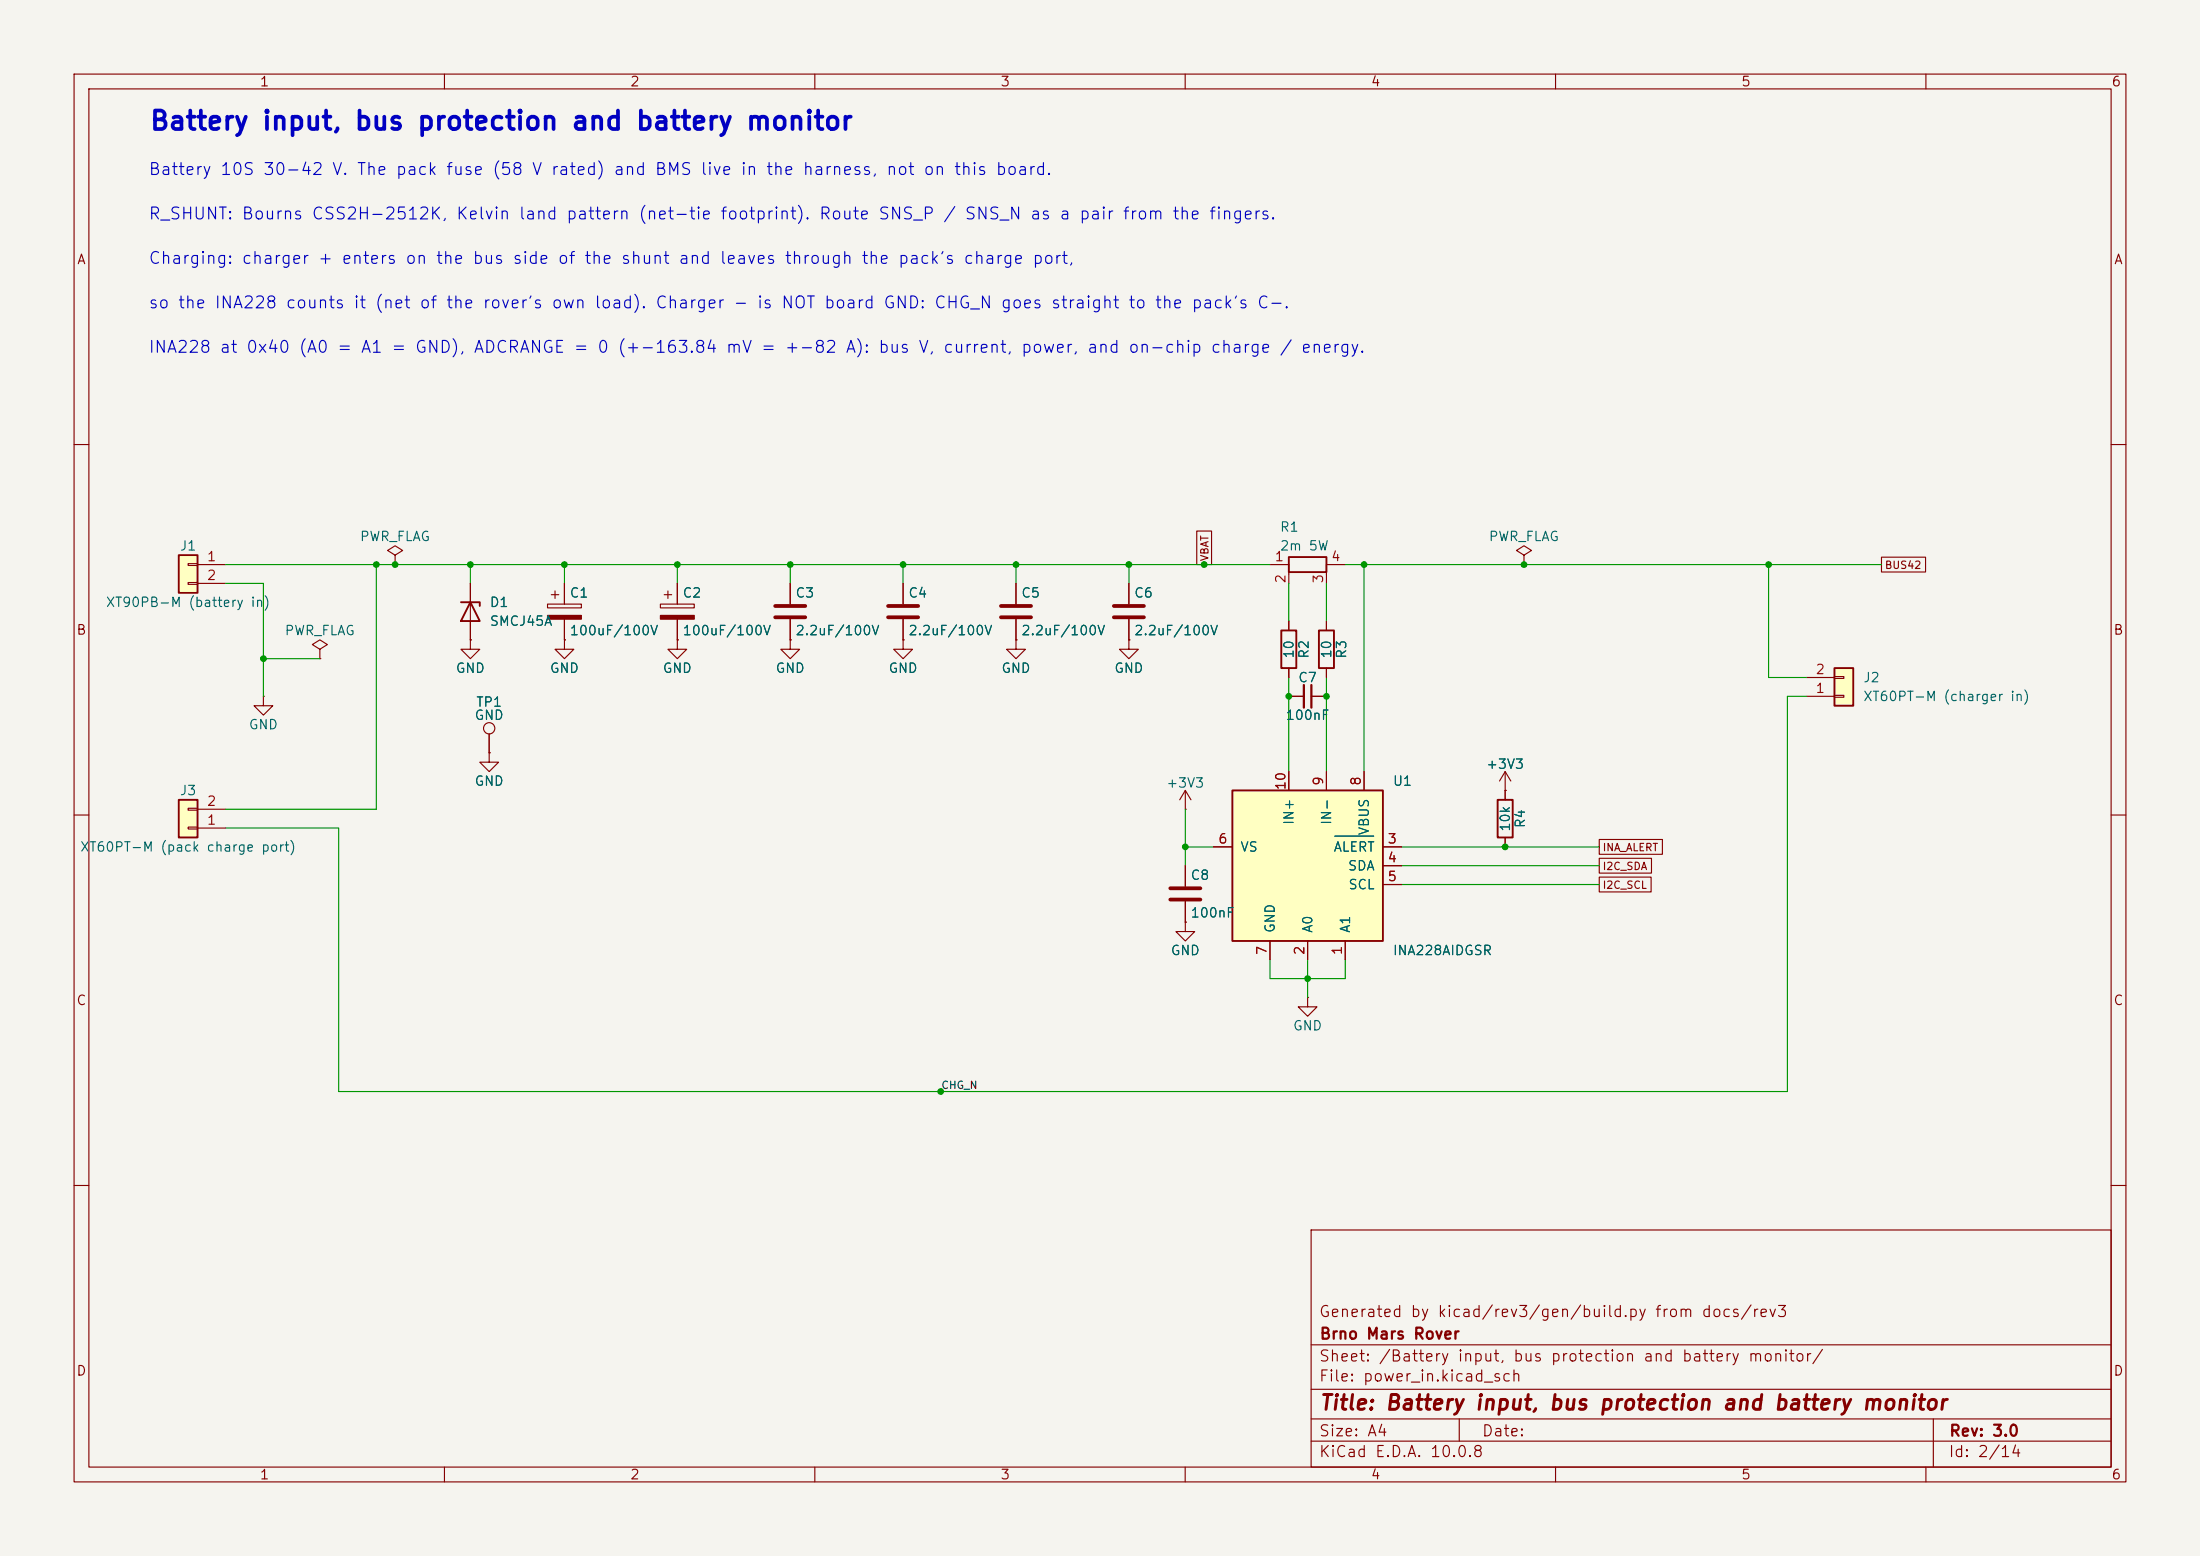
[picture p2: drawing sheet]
<svg xmlns="http://www.w3.org/2000/svg" width="297mm" height="210mm" viewBox="0 0 297 210" stroke-linecap="round" stroke-linejoin="round" font-family="sans-serif">
<path d="M0 0h297v210h-297z" fill="#f5f4ef" stroke="#f5f4ef" stroke-width=".14"/>
<g fill="none" stroke="#840000" stroke-width=".15">
<path d="M10 10h277v190h-277zM12 12h273v186h-273zM60 10v2M110 10v2M160 10v2M210 10v2M260 10v2M10 60h2M285 60h2M10 110h2M285 110h2M10 160h2"/>
<path d="M177 166h108v32h-108zM285 160h2M60 198v2M110 198v2M160 198v2M177 194.5h108M177 191.5h108M177 187.5h108M177 181.5h108M197 191.5v3M210 198v2M260 198v2"/>
<path d="M261 191.5v6.5"/>
</g>
<path d="M247.6 90.2h2.6v5.1h-2.6z" fill="#ffffc2"/>
<path d="M247.6 90.2h2.6v5.1h-2.6z" fill="none" stroke="#840000" stroke-width=".25"/>
<path d="M205.7 74.9l1.1-.6-1.1-.6-1 .6 1 .6v1.3M205.7 76.2h.1M43.2 87.6l1-.6-1-.6-1 .6 1 .6v1.3M43.2 88.9h.1M243.8 94h3.8M243.8 91.4h3.8M247.6 91.3h1.3v.3h-1.3zM247.6 93.9h1.3v.2h-1.3z" fill="none" stroke="#840000" stroke-width=".15"/>
<path d="M24.1 108h2.6v5h-2.6z" fill="#ffffc2"/>
<path d="M24.1 108h2.6v5h-2.6z" fill="none" stroke="#840000" stroke-width=".25"/>
<path d="M25.4 109.1h1.3v.2h-1.3zM25.4 111.6h1.3v.3h-1.3zM26.7 111.8h3.8M26.7 109.2h3.8" fill="none" stroke="#840000" stroke-width=".15"/>
<path d="M24.1 74.9h2.6v5.1h-2.6z" fill="#ffffc2"/>
<path d="M24.1 74.9h2.6v5.1h-2.6zM202.2 108h2v5h-2z" fill="none" stroke="#840000" stroke-width=".25"/>
<g fill="none" stroke="#840000" stroke-width=".15">
<path d="M25.4 76.1h1.3v.2h-1.3zM25.4 78.6h1.3v.3h-1.3zM26.7 76.2h3.8M26.7 78.7h3.8M35.6 94v1.3h1.2l-1.2 1.2-1.3-1.2h1.3M35.6 94h.1M203.2 106.7h.1M203.2 104.1l-.8 1.3M203.2 104.1l.8 1.3M203.2 104.1v3.9M203.2 113v1.3M160 124.5v1.2h1.3l-1.3 1.3-1.3-1.3h1.3"/>
<path d="M160 124.5h.1"/>
</g>
<path d="M166.4 106.7h20.3v20.3h-20.3z" fill="#ffffc2"/>
<path d="M174 75.2h5.1v2h-5.1zM62.2 81.3h2.6v.5M63.5 81.3l1.3 2.5h-2.6zM173 85.1h2v5.1h-2zM178.1 85.1h2v5.1h-2zM166.4 106.7h20.3v20.3h-20.3z" fill="none" stroke="#840000" stroke-width=".25"/>
<g fill="none" stroke="#840000" stroke-width=".15">
<path d="M53.3 74.9l1.1-.6-1.1-.6-1 .6 1 .6v1.3M53.3 76.2h.1M63.5 78.7v7.7M74.9 79.8v1M76.2 78.7v2.8M90.2 79.8v1M91.4 78.7v2.8M106.7 78.7v2.8M121.9 78.7v2.8M137.2 78.7v2.8M152.4 78.7v2.8M161.6 71.7h2v4.5h-2z"/>
<path d="M171.4 76.2h2.6v2.5M181.6 76.2h-2.5v2.5M254 75.2h6v2h-6zM63.5 86.4v1.2h1.3l-1.3 1.3-1.3-1.3h1.3M63.5 86.4h.1M66 99.1v2.5M73.9 81.5h4.6v.5h-4.6zM74.4 80.3h1M76.2 86.4v1.2h1.3l-1.3 1.3-1.3-1.3h1.3M76.2 86.4h.1M76.2 83.6v2.8M89.2 81.5h4.5v.5h-4.5z"/>
<path d="M89.7 80.3h1M91.4 86.4v1.2h1.3l-1.3 1.3-1.2-1.3h1.2M91.4 86.4h.1M91.4 83.6v2.8M106.7 86.4v1.2h1.2l-1.2 1.3-1.3-1.3h1.3M106.7 86.4h.1M106.7 83.6v2.8M121.9 86.4v1.2h1.3l-1.3 1.3-1.3-1.3h1.3M121.9 86.4h.1M121.9 83.6v2.8M137.2 86.4v1.2h1.2l-1.2 1.3-1.3-1.3h1.3M137.2 86.4h.1"/>
<path d="M137.2 83.6v2.8M152.4 86.4v1.2h1.3l-1.3 1.3-1.3-1.3h1.3M152.4 86.4h.1M152.4 83.6v2.8M174 83.8v1.3M174 90.2v1.2M174 94h2M177 94h2.1M179.1 83.8v1.3M179.1 90.2v1.2M66 101.6v1.3h1.3l-1.3 1.2-1.2-1.2h1.2M66 101.6h.1"/>
<path d="M160 109.2h.1M160 106.7v2.5M160 116.8v2.8M160 106.7l-.7 1.3M160 106.7l.8 1.3M163.8 114.3h2.6M174 104.1v2.6M179.1 104.1v2.6M184.1 104.1v2.6M186.7 114.3h2.5M186.7 116.8h2.5M186.7 119.4h2.5"/>
<path d="M203.2 106.7h.1M203.2 106.7v1.3M203.2 113v1.3M215.9 115.8h7.1v2h-7.1zM215.9 113.3h8.5v2h-8.5zM215.9 118.4h7v2h-7zM160 124.5h.1M160 121.7v2.8M171.4 127v2.5M176.5 134.6v1.3h1.3l-1.3 1.3-1.2-1.3h1.2M176.5 134.6h.1M176.5 127v2.5"/>
<path d="M181.6 127v2.5"/>
<circle cx="66" cy="98.3" r=".76"/>
</g>
<path d="M180.2 112.9h5.2" fill="none" stroke="#006464" stroke-width=".15"/>
<path d="M104.6 81.8h4.1M104.6 83.3h4.1M119.9 81.8h4.1M119.9 83.3h4.1M135.1 81.8h4.1M135.1 83.3h4.1M150.4 81.8h4M150.4 83.3h4M158 119.9h4.1M158 121.4h4.1" fill="none" stroke="#840000" stroke-width=".51"/>
<path d="M176 92.5v3M177 92.5v3" fill="none" stroke="#840000" stroke-width=".3"/>
<g fill="#840000" stroke="#840000" stroke-width=".15">
<path d="M89.2 83.1h4.5v.5h-4.5z"/>
<path d="M73.9 83.1h4.6v.5h-4.6z"/>
</g>
<g fill="none" stroke="#009600" stroke-width=".15">
<path d="M30.5 76.2h140.9M30.5 78.7h5.1v15.3M50.8 76.2v33h-20.3M63.5 76.2v2.5M76.2 76.2v2.5M91.4 76.2v2.5M106.7 76.2v2.5M121.9 76.2v2.5M137.2 76.2v2.5M152.4 76.2v2.5M174 78.7v5.1M179.1 78.7v5.1"/>
<path d="M181.6 76.2h72.4M184.1 76.2v27.9M238.8 76.2v15.2h5M35.6 88.9h7.6M174 91.4v12.7M179.1 91.4v12.7M243.8 94h-2.5v53.3h-195.6v-35.5h-15.2M160 109.2v7.6M160 114.3h3.8M189.2 116.8h26.7M189.2 119.4h26.7M189.2 114.3h26.7"/>
<path d="M171.4 129.5v2.6h10.2v-2.6M176.5 129.5v5.1"/>
</g>
<g fill="#009600">
<circle cx="152.4" cy="76.2" r=".46"/>
<circle cx="137.2" cy="76.2" r=".46"/>
<circle cx="63.5" cy="76.2" r=".46"/>
<circle cx="76.2" cy="76.2" r=".46"/>
<circle cx="53.3" cy="76.2" r=".46"/>
<circle cx="91.4" cy="76.2" r=".46"/>
<circle cx="205.7" cy="76.2" r=".46"/>
<circle cx="238.8" cy="76.2" r=".46"/>
<circle cx="203.2" cy="114.3" r=".46"/>
<circle cx="179.1" cy="94" r=".46"/>
<circle cx="184.1" cy="76.2" r=".46"/>
<circle cx="174" cy="94" r=".46"/>
<circle cx="127" cy="147.3" r=".46"/>
<circle cx="160" cy="114.3" r=".46"/>
<circle cx="162.6" cy="76.2" r=".46"/>
<circle cx="176.5" cy="132.1" r=".46"/>
<circle cx="35.6" cy="88.9" r=".46"/>
<circle cx="50.8" cy="76.2" r=".46"/>
<circle cx="121.9" cy="76.2" r=".46"/>
<circle cx="106.7" cy="76.2" r=".46"/>
</g>
<text font-size="2.5" fill="#0000c2" x="20.1" y="18.2">Battery input, bus protection and battery monitor</text>
<text font-size="2" fill="#840000" x="178" y="190.8">Title: Battery input, bus protection and battery monitor</text>
<g font-size="1.6" fill="#0000c2">
<text x="19.9" y="24">Battery 10S 30-42 V. The pack fuse (58 V rated) and BMS live in the harness, not on this board.</text>
<text x="19.9" y="30">R_SHUNT: Bourns CSS2H-2512K, Kelvin land pattern (net-tie footprint). Route SNS_P / SNS_N as a pair from the fingers.</text>
<text x="19.9" y="36">Charging: charger + enters on the bus side of the shunt and leaves through the pack's charge port,</text>
<text x="19.9" y="42">so the INA228 counts it (net of the rover's own load). Charger - is NOT board GND: CHG_N goes straight to the pack's C-.</text>
<text x="19.9" y="48">INA228 at 0x40 (A0 = A1 = GND), ADCRANGE = 0 (+-163.84 mV = +-82 A): bus V, current, power, and on-chip charge / energy.</text>
</g>
<g font-size="1.5" fill="#840000">
<text x="178" y="178.1">Generated by kicad/rev3/gen/build.py from docs/rev3</text>
<text x="178" y="184.1">Sheet: /Battery input, bus protection and battery monitor/</text>
<text x="178" y="181.1">Brno Mars Rover</text>
<text x="178" y="186.8">File: power_in.kicad_sch</text>
<text x="178" y="197">KiCad E.D.A. 10.0.8</text>
<text x="178" y="194.2">Size: A4</text>
<text x="200" y="194.2">Date:</text>
<text x="263" y="197">Id: 2/14</text>
<text x="263" y="194.2">Rev: 3.0</text>
</g>
<g font-size="1.3" fill="#840000">
<text x="35" y="12">1</text>
<text x="85" y="12">2</text>
<text x="135" y="12">3</text>
<text x="185" y="12">4</text>
<text x="235" y="12">5</text>
<text x="285" y="12">6</text>
<text x="10.3" y="36">A</text>
<text x="285.3" y="36">A</text>
<text x="10.2" y="86">B</text>
<text x="285.2" y="86">B</text>
<text x="10.2" y="136">C</text>
<text x="285.2" y="136">C</text>
<text x="10.2" y="186">D</text>
<text x="285.2" y="186">D</text>
<text x="35" y="200">1</text>
<text x="85" y="200">2</text>
<text x="135" y="200">3</text>
<text x="185" y="200">4</text>
<text x="235" y="200">5</text>
<text x="285" y="200">6</text>
</g>
<g font-size="1.3" fill="#006464">
<text x="24.2" y="74.6">J1</text>
<text x="48.5" y="73.4">PWR_FLAG</text>
<text x="172.7" y="72.1">R1</text>
<text x="172.7" y="74.6">2m 5W</text>
<text x="200.9" y="73.4">PWR_FLAG</text>
<text x="14.2" y="82.2">XT90PB-M (battery in)</text>
<text x="66" y="82.2">D1</text>
<text x="76.8" y="81">C1</text>
<text x="92.1" y="81">C2</text>
<text x="107.3" y="81">C3</text>
<text x="122.5" y="81">C4</text>
<text x="137.8" y="81">C5</text>
<text x="153" y="81">C6</text>
<text x="38.3" y="86.1">PWR_FLAG</text>
<text x="66" y="84.8">SMCJ45A</text>
<text x="76.8" y="86.1">100uF/100V</text>
<text x="92.1" y="86.1">100uF/100V</text>
<text x="107.3" y="86.1">2.2uF/100V</text>
<text x="122.5" y="86.1">2.2uF/100V</text>
<text x="137.8" y="86.1">2.2uF/100V</text>
<text x="153" y="86.1">2.2uF/100V</text>
<text x="175" y="89" transform="rotate(-90 175 89)">10</text>
<text x="177" y="89" transform="rotate(-90 177 89)">R2</text>
<text x="180" y="89" transform="rotate(-90 180 89)">10</text>
<text x="182.1" y="89" transform="rotate(-90 182.1 89)">R3</text>
<text x="61.4" y="91.1">GND</text>
<text x="64.2" y="95.7">TP1</text>
<text x="74.1" y="91.1">GND</text>
<text x="89.4" y="91.1">GND</text>
<text x="104.6" y="91.1">GND</text>
<text x="119.9" y="91.1">GND</text>
<text x="135.1" y="91.1">GND</text>
<text x="150.3" y="91.1">GND</text>
<text x="175.2" y="92.4">C7</text>
<text x="251.4" y="92.4">J2</text>
<text x="251.4" y="94.9">XT60PT-M (charger in)</text>
<text x="33.5" y="98.8">GND</text>
<text x="64" y="97.5">GND</text>
<text x="173.5" y="97.5">100nF</text>
<text x="24.2" y="107.6">J3</text>
<text x="64" y="106.4">GND</text>
<text x="157.4" y="106.6">+3V3</text>
<text x="187.9" y="106.4">U1</text>
<text x="200.5" y="104.1">+3V3</text>
<text x="175" y="111.4" transform="rotate(-90 175 111.4)">IN+</text>
<text x="180" y="111.4" transform="rotate(-90 180 111.4)">IN-</text>
<text x="185.1" y="112.8" transform="rotate(-90 185.1 112.8)">VBUS</text>
<text x="204.2" y="112.3" transform="rotate(-90 204.2 112.3)">10k</text>
<text x="206.2" y="111.9" transform="rotate(-90 206.2 111.9)">R4</text>
<text x="10.7" y="115.3">XT60PT-M (pack charge port)</text>
<text x="160.6" y="119.1">C8</text>
<text x="167.4" y="115.3">VS</text>
<text x="179.9" y="115.3">ALERT</text>
<text x="181.9" y="117.8">SDA</text>
<text x="160.6" y="124.2">100nF</text>
<text x="181.9" y="120.3">SCL</text>
<text x="158" y="129.2">GND</text>
<text x="172.4" y="126" transform="rotate(-90 172.4 126)">GND</text>
<text x="177.5" y="126" transform="rotate(-90 177.5 126)">A0</text>
<text x="182.6" y="126" transform="rotate(-90 182.6 126)">A1</text>
<text x="187.9" y="129.2">INA228AIDGSR</text>
<text x="174.5" y="139.4">GND</text>
</g>
<g font-size="1.3" fill="#a90000">
<text x="27.8" y="76.1">1</text>
<text x="172" y="76.1">1</text>
<text x="179.6" y="76.1">4</text>
<text x="27.8" y="78.6">2</text>
<text x="173.9" y="78.8" transform="rotate(-90 173.9 78.8)">2</text>
<text x="178.9" y="78.8" transform="rotate(-90 178.9 78.8)">3</text>
<text x="245" y="93.8">1</text>
<text x="245" y="91.3">2</text>
<text x="173.9" y="106.7" transform="rotate(-90 173.9 106.7)">10</text>
<text x="178.9" y="106.1" transform="rotate(-90 178.9 106.1)">9</text>
<text x="184" y="106.1" transform="rotate(-90 184 106.1)">8</text>
<text x="27.8" y="111.6">1</text>
<text x="27.8" y="109.1">2</text>
<text x="164.4" y="114.2">6</text>
<text x="187.2" y="114.2">3</text>
<text x="187.2" y="116.7">4</text>
<text x="187.2" y="119.2">5</text>
<text x="171.3" y="129" transform="rotate(-90 171.3 129)">7</text>
<text x="176.4" y="129" transform="rotate(-90 176.4 129)">2</text>
<text x="181.5" y="129" transform="rotate(-90 181.5 129)">1</text>
</g>
<g font-size="1" fill="#840000">
<text x="163.4" y="75.8" transform="rotate(-90 163.4 75.8)">VBAT</text>
<text x="254.4" y="77">BUS42</text>
<text x="216.3" y="117.7">I2C_SDA</text>
<text x="216.3" y="115.1">INA_ALERT</text>
<text x="216.3" y="120.2">I2C_SCL</text>
</g>
<text font-size="1" fill="#0f0f0f" x="127" y="147.2">CHG_N</text>
</svg>
